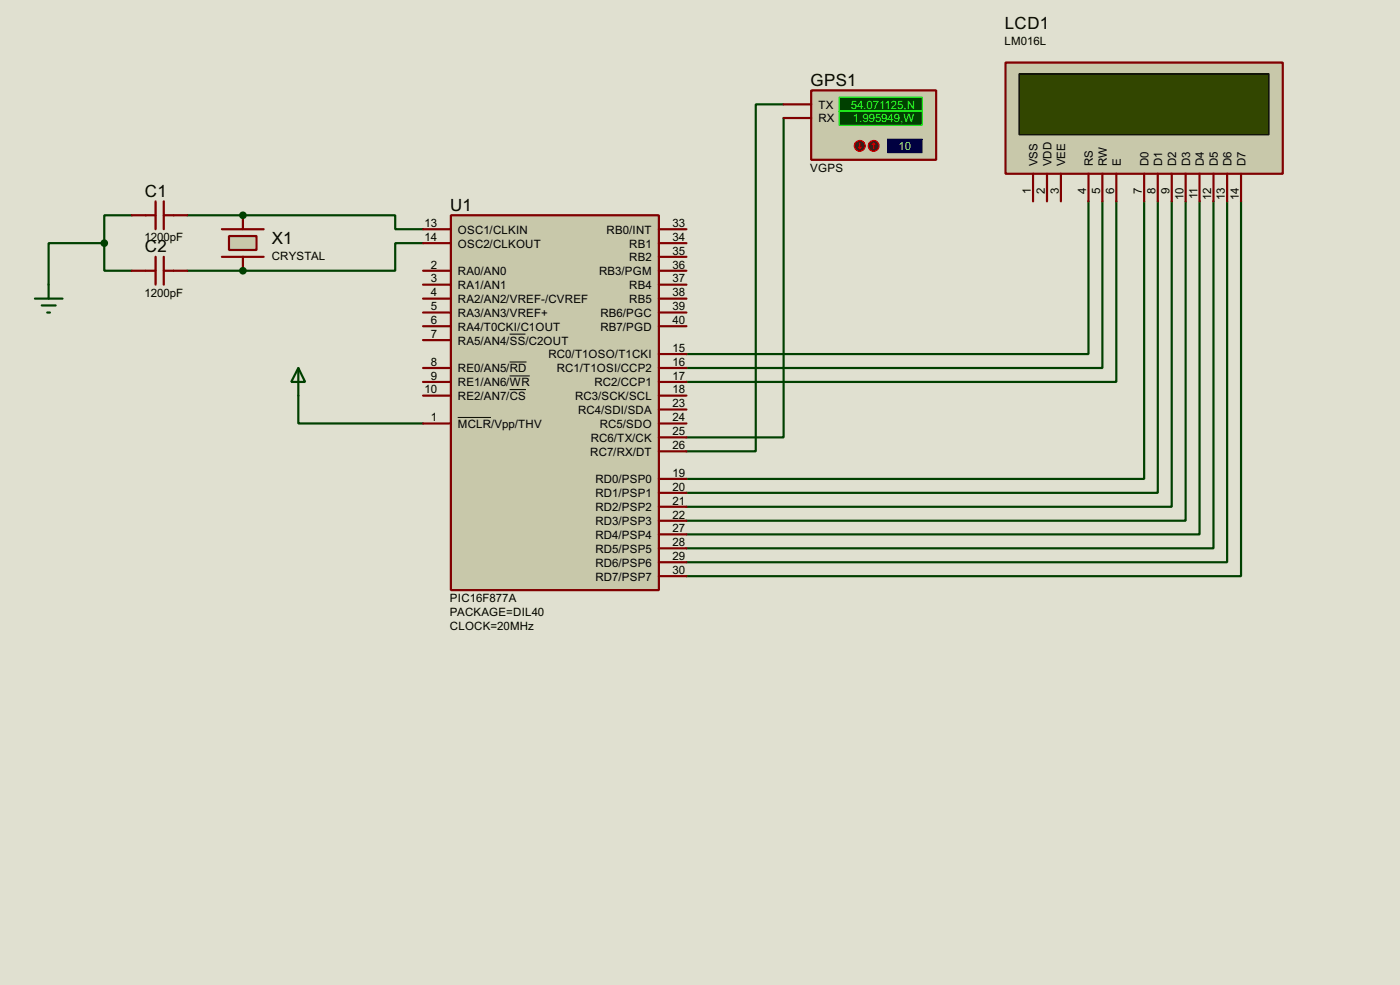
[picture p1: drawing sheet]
<svg xmlns="http://www.w3.org/2000/svg" width="256mm" height="180mm" viewBox="0 0 256 180" stroke-linecap="round" stroke-linejoin="round" font-family="sans-serif">
<path d="M0 0h256.5v180.3h-256.5z" fill="#e0e0d0"/>
<path d="M44.5 39.4h27.9v2.6h5.1M199.4 36.9v27.9h-73.6M202 36.9v30.5h-76.2M204.5 36.9v33h-78.7M209.6 36.9v50.8h-83.8M212.1 36.9v53.3h-86.3M214.7 36.9v55.9h-88.9M217.2 36.9v58.4h-91.4M219.8 36.9v60.9h-94M222.3 36.9v63.5h-96.5M224.8 36.9v66h-99M227.4 36.9v68.6h-101.6" fill="none" stroke="#004000" stroke-width=".4"/>
<circle cx="44.5" cy="39.4" r=".2" fill="#004000"/>
<path d="M34.3 39.4h10.2M77.5 44.5h-5.1v5.1h-27.9" fill="none" stroke="#004000" stroke-width=".4"/>
<circle cx="44.5" cy="49.6" r=".2" fill="#004000"/>
<path d="M143.6 19.1h-5.1v63.5h-12.7M24.2 39.4h-5.1v5.1M143.6 21.6v58.5h-17.8M19.1 44.5v5.1h5.1M19.1 44.5h-10.2v7.6M34.3 49.6h10.2M54.7 72.4v5.1h22.8" fill="none" stroke="#004000" stroke-width=".4"/>
<path d="M82.6 39.4h38.1v68.6h-38.1z" fill="#c8c8aa" stroke="#800000" stroke-width=".4"/>
<g fill="none" stroke="#800000" stroke-width=".4">
<path d="M77.5 49.6h5.1M77.5 52.1h5.1M77.5 54.7h5.1M77.5 59.7h5.1M77.5 42h5.1M77.5 44.5h5.1M77.5 57.2h5.1M120.7 49.6h5.1M120.7 52.1h5.1M120.7 54.7h5.1M120.7 59.7h5.1M120.7 42h5.1"/>
<path d="M120.7 44.5h5.1M120.7 57.2h5.1M120.7 47h5.1M77.5 62.3h5.1M77.5 67.4h5.1M77.5 69.9h5.1M77.5 72.4h5.1M77.5 77.5h5.1M120.7 67.4h5.1M120.7 69.9h5.1M120.7 72.4h5.1M120.7 77.5h5.1"/>
<path d="M120.7 75h5.1M120.7 64.8h5.1M120.7 87.7h5.1M120.7 90.2h5.1M120.7 97.8h5.1M120.7 95.3h5.1M120.7 92.8h5.1M120.7 82.6h5.1M120.7 80.1h5.1M120.7 105.5h5.1M120.7 102.9h5.1M120.7 100.4h5.1"/>
</g>
<path d="M83.9 76.4h6.1M93.4 61.2h2.9M93.4 66.3h3.1M93.4 68.8h3.7M93.4 71.3h3" fill="none" stroke="#000" stroke-width=".18"/>
<path d="M184.2 11.5h50.8v20.3h-50.8z" fill="#c8c8aa" stroke="#800000" stroke-width=".4"/>
<path d="M186.7 13.5h45.8v11.2h-45.8z" fill="#324600" stroke="#000" stroke-width=".25"/>
<g fill="none" stroke="#800000" stroke-width=".4">
<path d="M189.3 31.8v5.1M191.8 31.8v5.1M194.4 31.8v5.1M199.4 31.8v5.1M202 31.8v5.1M204.5 31.8v5.1M209.6 31.8v5.1M212.1 31.8v5.1M214.7 31.8v5.1M217.2 31.8v5.1M219.8 31.8v5.1M222.3 31.8v5.1"/>
<path d="M224.8 31.8v5.1M227.4 31.8v5.1M40.7 47h7.6M40.7 42h7.6"/>
</g>
<path d="M42 43.2h5v2.6h-5z" fill="#c8c8aa" stroke="#800000" stroke-width=".4"/>
<path d="M24.2 39.4h4.3M28.5 36.9v5.1M30 36.9v5.1M30 39.4h4.3M44.5 39.4v2.6M24.2 49.6h4.3M28.5 47v5.1M30 47v5.1M30 49.6h4.3M44.5 47v2.6" fill="none" stroke="#800000" stroke-width=".4"/>
<g fill="#004000" stroke="#004000" stroke-width=".4">
<circle cx="44.5" cy="39.4" r=".5"/>
<circle cx="44.5" cy="49.6" r=".5"/>
<circle cx="19.1" cy="44.5" r=".5"/>
</g>
<path d="M6.4 54.7h5.1M7.7 55.9h2.5M8.7 57.2h.5M8.9 52.1v2.6" fill="none" stroke="#004000" stroke-width=".4"/>
<path d="M148.6 16.6h22.9v12.7h-22.9z" fill="#c8c8aa" stroke="#800000" stroke-width=".4"/>
<g fill="#004000" stroke="#0f0" stroke-width=".2">
<path d="M153.7 17.8h15.3v2.6h-15.3z"/>
<path d="M153.7 20.4h15.3v2.5h-15.3z"/>
</g>
<path d="M162.6 25.5h6.4v2.5h-6.4z" fill="#000080" stroke="#00f" stroke-width=".2"/>
<path d="M143.6 19.1h5M143.6 21.6h5" fill="none" stroke="#800000" stroke-width=".4"/>
<circle cx="160" cy="26.7" r="1" fill="#400000" stroke="#f00" stroke-width=".2"/>
<path d="M160.1 26.2l-.3 .3M160.1 26.2l.2 .3M160.1 26.2v1" fill="none" stroke="#f00" stroke-width=".2"/>
<circle cx="157.5" cy="26.7" r="1" fill="#400000" stroke="#f00" stroke-width=".2"/>
<path d="M157.3 27l.2 .2M157.5 26.2v1M157.8 27l-.3 .2" fill="none" stroke="#f00" stroke-width=".2"/>
<path d="M54.7 67.4l1.2 2.5h-2.5zM54.7 67.4v5" fill="none" stroke="#004000" stroke-width=".4"/>
<g font-size="3.5">
<text x="184.1" y="5.3">LCD1</text>
<text x="148.5" y="15.7">GPS1</text>
<text x="26.6" y="36">C1</text>
<text x="82.5" y="38.6">U1</text>
<text x="26.6" y="46.2">C2</text>
<text x="49.8" y="44.6">X1</text>
</g>
<g font-size="2.4">
<text x="184" y="8.2">LM016L</text>
<text x="149.9" y="19.9">TX</text>
<text x="149.9" y="22.4">RX</text>
<text x="148.4" y="31.4">VGPS</text>
<text x="188.9" y="35.4" transform="rotate(-90 188.9 35.4)">1</text>
<text x="190.1" y="30.5" transform="rotate(-90 190.1 30.5)">VSS</text>
<text x="191.4" y="35.5" transform="rotate(-90 191.4 35.5)">2</text>
<text x="192.6" y="30.5" transform="rotate(-90 192.6 30.5)">VDD</text>
<text x="194" y="35.5" transform="rotate(-90 194 35.5)">3</text>
<text x="195.2" y="30.5" transform="rotate(-90 195.2 30.5)">VEE</text>
<text x="199" y="35.4" transform="rotate(-90 199 35.4)">4</text>
<text x="200.2" y="30.5" transform="rotate(-90 200.2 30.5)">RS</text>
<text x="201.6" y="35.4" transform="rotate(-90 201.6 35.4)">5</text>
<text x="202.8" y="30.5" transform="rotate(-90 202.8 30.5)">RW</text>
<text x="204.1" y="35.5" transform="rotate(-90 204.1 35.5)">6</text>
<text x="205.3" y="30.5" transform="rotate(-90 205.3 30.5)">E</text>
<text x="209.2" y="35.5" transform="rotate(-90 209.2 35.5)">7</text>
<text x="210.4" y="30.5" transform="rotate(-90 210.4 30.5)">D0</text>
<text x="211.7" y="35.4" transform="rotate(-90 211.7 35.4)">8</text>
<text x="212.9" y="30.5" transform="rotate(-90 212.9 30.5)">D1</text>
<text x="214.3" y="35.4" transform="rotate(-90 214.3 35.4)">9</text>
<text x="215.5" y="30.5" transform="rotate(-90 215.5 30.5)">D2</text>
<text x="218" y="30.5" transform="rotate(-90 218 30.5)">D3</text>
<text x="220.6" y="30.5" transform="rotate(-90 220.6 30.5)">D4</text>
<text x="223.1" y="30.5" transform="rotate(-90 223.1 30.5)">D5</text>
<text x="225.6" y="30.5" transform="rotate(-90 225.6 30.5)">D6</text>
<text x="228.2" y="30.5" transform="rotate(-90 228.2 30.5)">D7</text>
<text x="77.8" y="41.6">13</text>
<text x="123.2" y="41.6">33</text>
<text x="216.8" y="36.6" transform="rotate(-90 216.8 36.6)">10</text>
<text x="219.4" y="36.5" transform="rotate(-90 219.4 36.5)">11</text>
<text x="221.9" y="36.6" transform="rotate(-90 221.9 36.6)">12</text>
<text x="224.4" y="36.6" transform="rotate(-90 224.4 36.6)">13</text>
<text x="227" y="36.6" transform="rotate(-90 227 36.6)">14</text>
<text x="26.5" y="44.1">1200pF</text>
<text x="49.8" y="47.6">CRYSTAL</text>
<text x="77.8" y="44.1">14</text>
<text x="83.9" y="42.7">OSC1/CLKIN</text>
<text x="83.9" y="45.3">OSC2/CLKOUT</text>
<text x="111.1" y="42.7">RB0/INT</text>
<text x="115.3" y="47.8">RB2</text>
<text x="115.3" y="45.3">RB1</text>
<text x="123.2" y="46.6">35</text>
<text x="123.2" y="44.1">34</text>
<text x="78.9" y="49.2">2</text>
<text x="78.9" y="51.7">3</text>
<text x="83.9" y="50.4">RA0/AN0</text>
<text x="83.9" y="52.9">RA1/AN1</text>
<text x="109.7" y="50.4">RB3/PGM</text>
<text x="115.3" y="52.9">RB4</text>
<text x="123.2" y="51.7">37</text>
<text x="123.2" y="49.2">36</text>
<text x="26.5" y="54.3">1200pF</text>
<text x="78.9" y="54.3">4</text>
<text x="78.9" y="59.3">6</text>
<text x="78.9" y="56.8">5</text>
<text x="83.9" y="55.4">RA2/AN2/VREF-/CVREF</text>
<text x="83.9" y="58">RA3/AN3/VREF+</text>
<text x="110" y="58">RB6/PGC</text>
<text x="115.3" y="55.4">RB5</text>
<text x="123.2" y="59.3">40</text>
<text x="123.2" y="56.8">39</text>
<text x="123.2" y="54.3">38</text>
<text x="78.9" y="61.9">7</text>
<text x="83.9" y="60.5">RA4/T0CKI/C1OUT</text>
<text x="83.9" y="63.1">RA5/AN4/SS/C2OUT</text>
<text x="100.5" y="65.6">RC0/T1OSO/T1CKI</text>
<text x="110" y="60.5">RB7/PGD</text>
<text x="123.2" y="64.4">15</text>
<text x="77.8" y="72">10</text>
<text x="78.9" y="67">8</text>
<text x="78.9" y="69.5">9</text>
<text x="83.9" y="68.1">RE0/AN5/RD</text>
<text x="83.9" y="70.7">RE1/AN6/WR</text>
<text x="102" y="68.1">RC1/T1OSI/CCP2</text>
<text x="108.9" y="70.7">RC2/CCP1</text>
<text x="123.2" y="67">16</text>
<text x="123.2" y="69.5">17</text>
<text x="123.2" y="72">18</text>
<text x="78.9" y="77.1">1</text>
<text x="83.9" y="73.2">RE2/AN7/CS</text>
<text x="105.3" y="73.2">RC3/SCK/SCL</text>
<text x="105.9" y="75.8">RC4/SDI/SDA</text>
<text x="123.2" y="77.1">24</text>
<text x="123.2" y="74.6">23</text>
<text x="83.9" y="78.3">MCLR/Vpp/THV</text>
<text x="108.1" y="83.4">RC7/RX/DT</text>
<text x="108.2" y="80.8">RC6/TX/CK</text>
<text x="109.9" y="78.3">RC5/SDO</text>
<text x="123.2" y="82.2">26</text>
<text x="123.2" y="79.7">25</text>
<text x="109.1" y="88.5">RD0/PSP0</text>
<text x="123.2" y="87.3">19</text>
<text x="123.2" y="89.8">20</text>
<text x="109.1" y="91">RD1/PSP1</text>
<text x="109.1" y="93.6">RD2/PSP2</text>
<text x="123.2" y="94.9">22</text>
<text x="123.2" y="92.4">21</text>
<text x="109.1" y="101.2">RD5/PSP5</text>
<text x="109.1" y="98.6">RD4/PSP4</text>
<text x="109.1" y="96.1">RD3/PSP3</text>
<text x="123.2" y="100">28</text>
<text x="123.2" y="97.4">27</text>
<text x="109.1" y="106.3">RD7/PSP7</text>
<text x="109.1" y="103.7">RD6/PSP6</text>
<text x="123.2" y="105.1">30</text>
<text x="123.2" y="102.5">29</text>
<text x="82.4" y="110.2">PIC16F877A</text>
<text x="82.4" y="112.7">PACKAGE=DIL40</text>
<text x="82.4" y="115.3">CLOCK=20MHz</text>
</g>
<g font-size="2.4" fill="#0f0">
<text x="155.9" y="19.9">54.071125,N</text>
<text x="156.3" y="22.4">1.995949,W</text>
</g>
<text font-size="2.4" fill="#0ff" x="164.6" y="27.5">10</text>
</svg>
